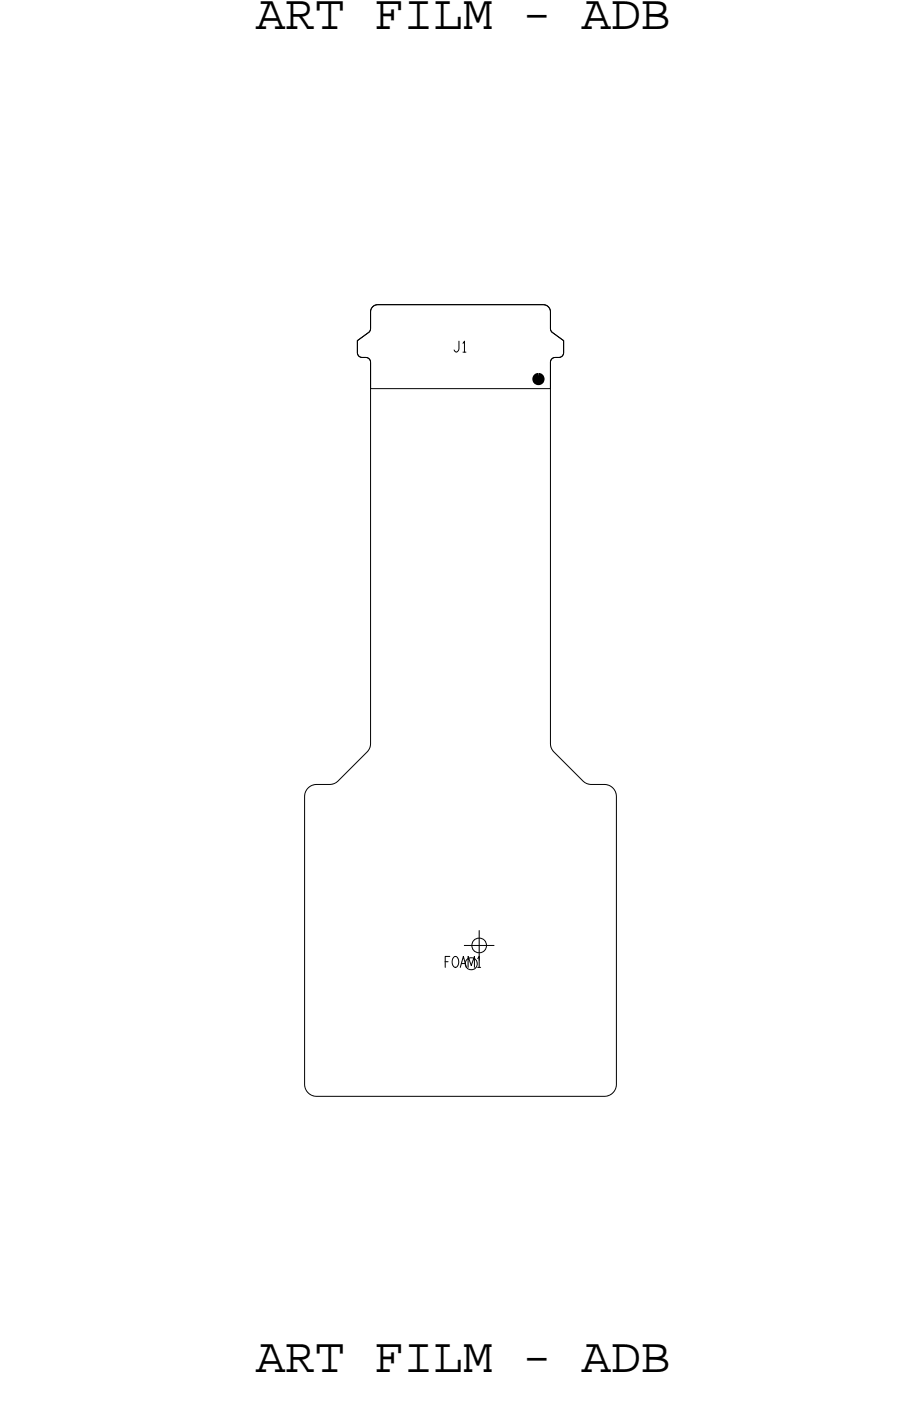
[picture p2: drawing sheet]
<svg xmlns="http://www.w3.org/2000/svg" width="38mm" height="58mm" viewBox="0 0 38 58" stroke-linecap="round" stroke-linejoin="round" font-family="sans-serif">
<!-- layer: Board Outline -->
<path d="M15.5 12.8l.3-.1h6.9l.2 .2 .1 .9 .5 .4v.6l-.5 .1v.2v15.9l.1 .3 1.3 1.3 .2 .1h.8l.2 .2 .1 .2v12.1l-.1 .3-.2 .2h-12.2l-.3-.1-.2-.2v-12.3l.3-.4h.8l.2-.1 1.3-1.3 .1-.3 .1-15.9-.2-.2-.4-.1v-.6l.5-.4 .1-.8z" fill="none" stroke="#000" stroke-width=".04"/>
<!-- layer: Components -->
<g fill="none" stroke="#000" stroke-width=".04">
<path d="M14.9 14.2l.5-.3zM14.9 14.2v.5zM14.9 14.7l.2 .2M15.1 14.9h.2zM15.3 14.9l.2 .2M15.4 13.7v.2M15.5 13v.7zM15.5 15.1v1.1zM15.5 16.2h7.5zM15.7 12.7h7zM15.8 12.7l-.3 .1v.2M22.7 12.7l.2 .1v.2"/>
<path d="M23 13v.7zM23 15.1v1.1zM23 13.7v.2M23 13.9l.5 .3zM23.2 14.9h.1zM23.2 14.9l-.2 .2M23.5 14.7l-.2 .2M23.5 14.2v.5z"/>
</g>
<path d="M22.3 15.7h.2h.1v.2h-.1h-.2z" fill="none" stroke="#000" stroke-width=".25"/>
<!-- layer: Text -->
<path d="M19.1 14.2v.4l-.1 .1-.1-.1M19.3 14.3l.1-.1v.5M19.3 14.7h.1M18.8 39.9h-.2v.4M18.9 39.9a.19 .19 0 0 1 .2 .2 .19 .19 0 0 1-.2 .2v-.2zM19.9 40l.1-.1v.4M19.2 40.3l.1-.4 .1 .4M19.5 40.3v-.4l.1 .3 .2-.3v.4" fill="none" stroke="#000" stroke-width=".04"/>
<!-- layer: Drawing Origin -->
<path d="M19.3 39.4h1.3M19.8 39.2l.2-.1 .2 .1 .1 .2-.1 .2-.2 .1-.2-.1-.1-.2zM20 38.8v1.2" fill="none" stroke="#000" stroke-width=".04"/>
<g font-size="2.1">
<text x="10.7" y="1.2">ART FILM - ADB</text>
<text x="10.7" y="57.2">ART FILM - ADB</text>
</g>
<text font-size=".5" x="18.5" y="40.3">FOAM1</text>
</svg>
